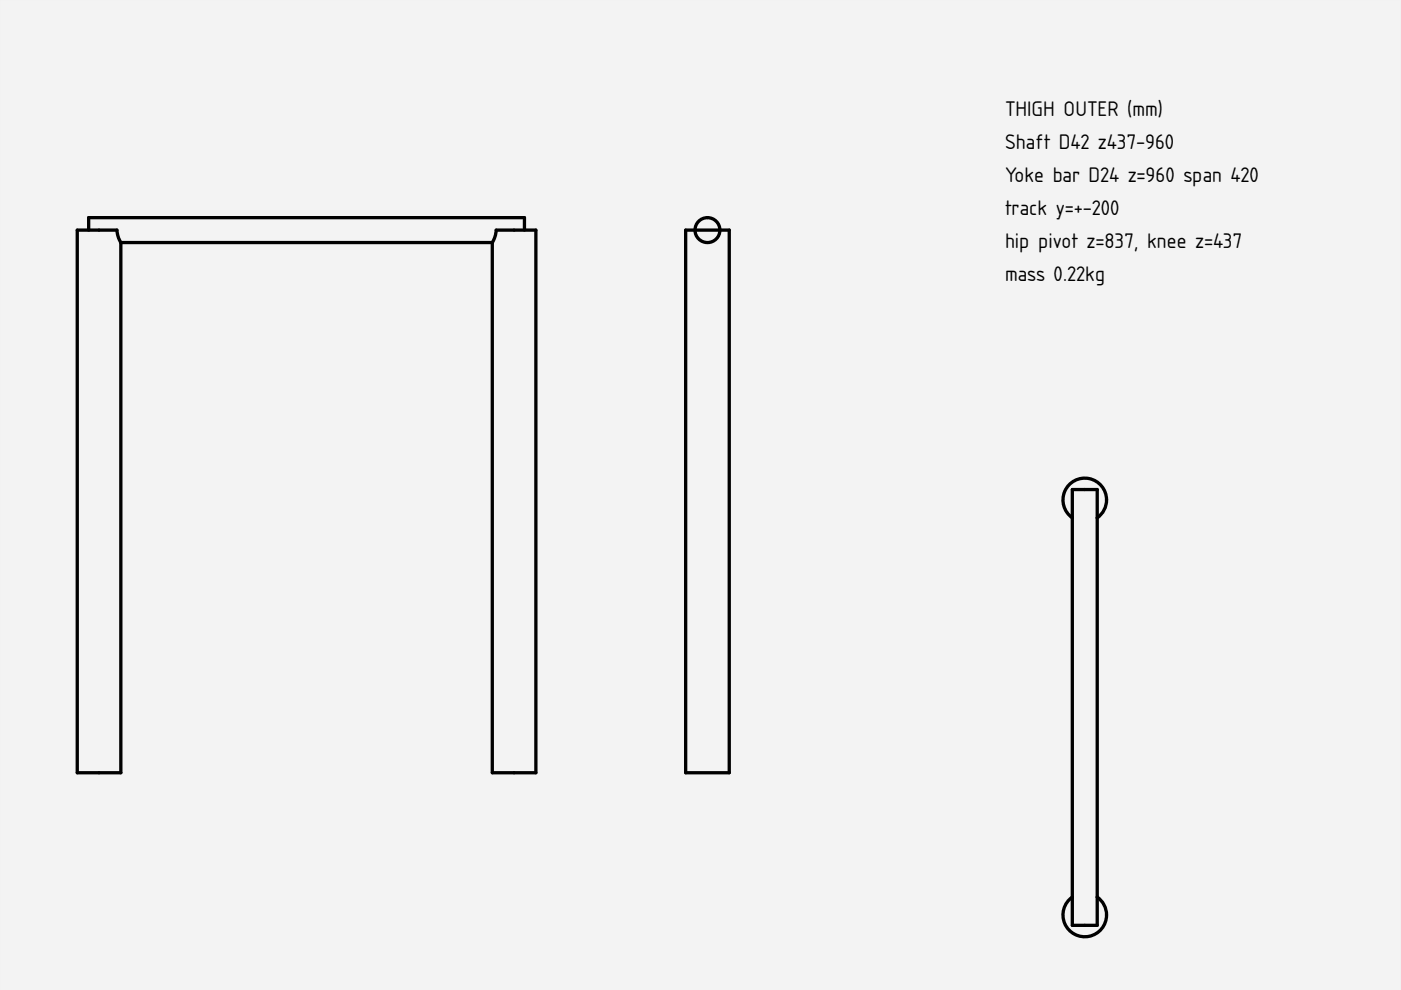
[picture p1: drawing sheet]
<svg xmlns="http://www.w3.org/2000/svg" width="297mm" height="210mm" viewBox="0 0 297 210" stroke-linecap="round" stroke-linejoin="round" font-family="sans-serif">
<path d="M0 0h297v210h-297z" fill-rule="evenodd" fill="#f1f3f5"/>
<path d="M0 0h297v210h-297zM0 0v210h297v-210z" fill="#000"/>
<g fill="#f1f3f5">
<path d="M18.8 46.1h92.4v2.7h2.4v115h-9.2v-112.4h-78.8v112.4h-9.2v-115h2.4z" fill-rule="evenodd"/>
<path d="M105.2 48.8h8.4v115h-9.2v-112.4l.6-1.2z" fill-rule="evenodd"/>
<path d="M16.4 48.8h8.4l.2 1.4 .6 1.2v112.4h-9.2z" fill-rule="evenodd"/>
<path d="M18.8 46.1h92.4v2.7h-6l-.2 1.4-.6 1.2h-78.8l-.6-1.2-.2-1.4h-6z" fill-rule="evenodd"/>
</g>
<path d="M16.4 48.8h8.4l.2 1.4 .6 1.2v112.4h-9.2zM18.8 48.8v-2.7h92.4v2.7M25.6 51.4h78.8M105.2 48.8h8.4v115h-9.2v-112.4l.6-1.2z" fill="none" stroke="#000" stroke-width=".7"/>
<g fill="#f1f3f5">
<path d="M145.4 48.8h2a2.64 2.64 0 0 1 2.6-2.7 2.64 2.64 0 0 1 2.6 2.7h2v115h-9.2z" fill-rule="evenodd"/>
<path d="M145.4 48.8h9.2v115h-9.2z" fill-rule="evenodd"/>
<path d="M147.9 47.1a2.64 2.64 0 0 1 3-.8 2.64 2.64 0 0 1 1.7 2.5h-5.2v-.6z" fill-rule="evenodd"/>
<path d="M147.4 48.8a2.64 2.64 0 0 0 2.6 2.6 2.64 2.64 0 0 0 2.6-2.6 2.64 2.64 0 0 1-2.6 2.6 2.64 2.64 0 0 1-2.6-2.6z" fill-rule="evenodd"/>
</g>
<path d="M145.4 48.8h9.2v115h-9.2zM147.4 48.8a2.64 2.64 0 0 1 3.7-2.4 2.64 2.64 0 0 1 .6 4.4 2.64 2.64 0 0 1-4.3-1.4v-.6" fill="none" stroke="#000" stroke-width=".7"/>
<g fill="#f1f3f5">
<path d="M226.6 102.8a4.6 4.6 0 0 1 6.9 .2 4.6 4.6 0 0 1-.9 6.8v80.4a4.6 4.6 0 0 1 .8 6.9 4.6 4.6 0 0 1-6.9 0 4.6 4.6 0 0 1 .9-6.9v-80.4a4.6 4.6 0 0 1-.8-7z" fill-rule="evenodd"/>
<path d="M227.4 103.8h5.2v92.4h-5.2z" fill-rule="evenodd"/>
<path d="M226.7 190.7l.7-.5v6h5.2v-6a4.6 4.6 0 0 1 1 6.7 4.6 4.6 0 0 1-6.7 .5 4.6 4.6 0 0 1-.2-6.7z" fill-rule="evenodd"/>
<path d="M226.6 102.8a4.6 4.6 0 0 1 6.9 .2 4.6 4.6 0 0 1-.9 6.8v-6h-5.2v6a4.6 4.6 0 0 1-.8-7z" fill-rule="evenodd"/>
</g>
<path d="M227.4 109.8a4.6 4.6 0 0 1-.9-6.9 4.6 4.6 0 0 1 6.9 0 4.6 4.6 0 0 1-.8 6.9M227.4 103.8h5.2v92.4h-5.2zM227.4 190.2a4.6 4.6 0 0 0-.9 6.9 4.6 4.6 0 0 0 6.9 0 4.6 4.6 0 0 0-.8-6.9" fill="none" stroke="#000" stroke-width=".7"/>
<g font-size="4.2">
<text x="213.1" y="24.5">THIGH OUTER (mm)</text>
<text x="213.1" y="31.5">Shaft D42 z437-960</text>
<text x="213.1" y="38.5">Yoke bar D24 z=960 span 420</text>
<text x="213.1" y="45.5">track y=+-200</text>
<text x="213.1" y="52.5">hip pivot z=837, knee z=437</text>
<text x="213.1" y="59.5">mass 0.22kg</text>
</g>
</svg>
